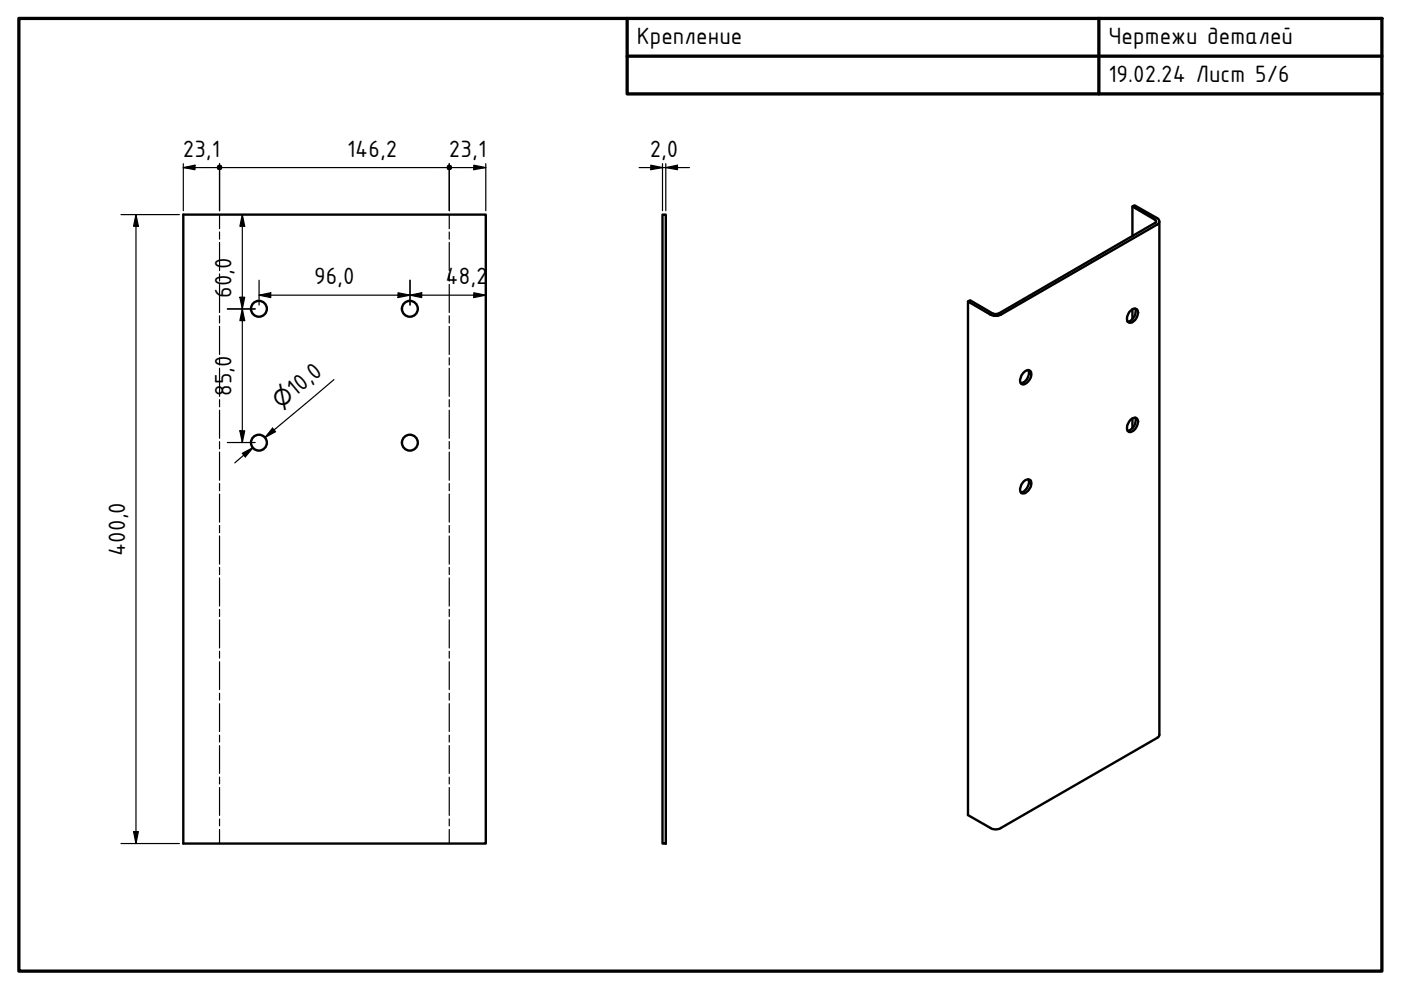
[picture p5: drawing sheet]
<svg xmlns="http://www.w3.org/2000/svg" width="297mm" height="210mm" viewBox="0 0 297 210" stroke-linecap="round" stroke-linejoin="round" font-family="sans-serif">
<!-- layer: Bend Centerline (ISO) -->
<g fill="none" stroke="#000" stroke-width=".25">
<path d="M46.5 45.5v3M46.5 49.2v1.5M46.5 51.4v6M46.5 58.1v1.5M95.2 45.5v3M95.2 49.2v1.5M95.2 51.4v6M95.2 58.1v1.5M46.5 60.3v6M46.5 67v1.5M46.5 69.2v6M46.5 75.9v1.5"/>
<path d="M46.5 78.1v5.9M95.2 60.3v6M95.2 67v1.5M95.2 69.2v6M95.2 75.9v1.5M95.2 78.1v5.9M46.5 84.7v1.6M46.5 87v5.9M46.5 93.6v1.6M46.5 95.9v5.9M95.2 84.7v1.6M95.2 87v5.9"/>
<path d="M95.2 93.6v1.6M95.2 95.9v5.9M46.5 102.5v1.5M46.5 104.7v6M46.5 111.4v1.5M46.5 113.6v6M95.2 102.5v1.5M95.2 104.7v6M95.2 111.4v1.5M95.2 113.6v6M46.5 120.3v1.5M46.5 122.5v6"/>
<path d="M46.5 129.2v1.5M46.5 131.4v6M46.5 138.1v1.4M95.2 120.3v1.5M95.2 122.5v6M95.2 129.2v1.5M95.2 131.4v6M95.2 138.1v1.4M46.5 140.3v5.9M46.5 147v1.4M46.5 149.2v5.9M46.5 155.9v1.4"/>
<path d="M46.5 158.1v5.9M95.2 140.3v5.9M95.2 147v1.4M95.2 149.2v5.9M95.2 155.9v1.4M95.2 158.1v5.9M46.5 164.8v1.4M46.5 167v5.9M46.5 173.6v1.5M46.5 175.9v3M95.2 164.8v1.4M95.2 167v5.9"/>
<path d="M95.2 173.6v1.5M95.2 175.9v3"/>
</g>
<!-- layer: Visible (ISO) -->
<g fill="none" stroke="#000" stroke-width=".51">
<path d="M38.9 45.5h64.1v133.4h-64.1zM140.5 45.5h.7v133.4h-.7zM240.1 43.8v6.3M245.8 47l-.1 109.1-.3 .3-33.5 19.3-.8 .2-.8-.2-5.1-2.9v-108.9l4.8 2.8 .7 .3h.8l.7-.3 33.2-19.1a.72 .72 0 0 0 .4-.7 .72 .72 0 0 0-.4-.6l-4.9-2.8-.4 .3 4.9 2.9v.5l-33.2 19.3-.5 .1-.9-.1-4.7-2.8-.5 .2M217 79a.88 .88 0 0 1 1.2-.5 .88 .88 0 0 1 .4 1.2l-.4 .9-.5 .6a.84 .84 0 0 1-1.2 .1 .84 .84 0 0 1-.1-1.2zM218.1 78.5a2.26 2.26 0 0 1-1.7 2.8M239.4 66.2a1.5 1.5 0 0 1 1.5-.7 1.93 1.93 0 0 1-.9 2.9 .77 .77 0 0 1-.8-.1 .77 .77 0 0 1-.2-.9zM240.1 65.6v2.1M240.7 65.4a2.14 2.14 0 0 1-1.6 2.8M239.7 89a.85 .85 0 0 1 1.2-.4 .85 .85 0 0 1 .3 1.2l-.3 .8a1.37 1.37 0 0 1-1.7 .9 1.9 1.9 0 0 1 .5-2.5zM240.1 88.7v2.1M240.7 88.6a2.23 2.23 0 0 1-1.6 2.7"/>
<path d="M217 102.1a.88 .88 0 0 1 1.2-.4 .88 .88 0 0 1 .4 1.1 1.94 1.94 0 0 1-2.1 1.8 1.91 1.91 0 0 1 .5-2.5zM218.1 101.6a2.39 2.39 0 0 1-1.4 2.8h-.3"/>
<circle cx="54.9" cy="65.5" r="1.68"/>
<circle cx="86.9" cy="65.5" r="1.68"/>
<circle cx="54.9" cy="93.9" r="1.68"/>
<circle cx="86.9" cy="93.9" r="1.68"/>
</g>
<!-- layer: Border (ISO) -->
<path d="M4 3.9h289v202h-289zM133 3.9v16h160M133 11.9h160M233 3.9v16" fill="none" stroke="#000" stroke-width=".7"/>
<!-- layer: Dimension (ISO) -->
<g fill="none" stroke="#000" stroke-width=".25">
<path d="M38.9 35.5l2.4-.5v1zM38.9 35.5h7M38.9 34.7v10M46.5 34.7v10M47.2 35.5h47.5M95.2 34.7v10M95.9 35.5h7.1M100.5 35l2.5 .5-2.5 .5zM103 34.7v10M135.5 35.5h10.7M138 35l2.5 .5-2.5 .5zM140.5 34.7v10"/>
<path d="M141.2 35.5l2.4-.5v1zM141.2 34.7v10M25.7 45.5h12.3M28.8 45.5l.5 2.5h-1zM28.8 45.5v133.4M51.4 45.5l.5 2.5h-1zM51.4 45.5v48.3M54.9 59.4v5.3M86.9 59.4v5.3M48.2 65.5h5.9M50.9 63h1l-.5 2.5zM51.4 65.5l.5 2.5h-1z"/>
<path d="M54.9 62.6l2.5-.5v1zM54.9 62.6h48.1M84.4 62.1l2.5 .5-2.5 .5zM86.9 62.6l2.5-.5v1zM100.5 62.1l2.5 .5-2.5 .5zM48.2 93.8h5.9M50.9 91.3h1l-.5 2.5zM51.4 96.1l2.3-1.2-1.7 2zM53.7 94.9l-3.9 3.2M57.8 90.8l.6 .7-2.2 1.2zM70.8 80.5l-14.6 12.2M25.7 178.9h12.3"/>
<path d="M28.3 176.3h1l-.5 2.6z"/>
</g>
<g fill="#000">
<path d="M38.9 35.5l2.4-.5v1zM100.5 35l2.5 .5-2.5 .5zM138 35l2.5 .5-2.5 .5zM141.2 35.5l2.4-.5v1zM28.8 45.5l.5 2.5h-1zM51.4 45.5l.5 2.5h-1zM50.9 63h1l-.5 2.5zM51.4 65.5l.5 2.5h-1zM54.9 62.6l2.5-.5v1zM84.4 62.1l2.5 .5-2.5 .5zM86.9 62.6l2.5-.5v1zM100.5 62.1l2.5 .5-2.5 .5z"/>
<path d="M50.9 91.3h1l-.5 2.5zM51.4 96.1l2.3-1.2-1.7 2zM57.8 90.8l.6 .7-2.2 1.2zM28.3 176.3h1l-.5 2.6z"/>
<path d="M94.8 35.1l.4-.2 .5 .2 .2 .4-.2 .4-.5 .2-.4-.2-.1-.4z" fill-rule="evenodd"/>
<circle cx="46.5" cy="35.5" r=".62"/>
<circle cx="46.6" cy="35.5" r=".61"/>
<circle cx="95.3" cy="35.5" r=".61"/>
</g>
<g font-size="5.4">
<text x="135" y="9.3">Крепление</text>
<text x="235" y="9.4">Чертежи деталей</text>
<text x="235" y="17.4">19.02.24 Лист 5/6</text>
<text x="38.7" y="33.2">23,1</text>
<text x="73.6" y="33.2">146,2</text>
<text x="95.2" y="33.2">23,1</text>
<text x="137.8" y="33.2">2,0</text>
<text x="49.1" y="63.1" transform="rotate(-90 49.1 63.1)">60,0</text>
<text x="66.6" y="60.3">96,0</text>
<text x="94.5" y="60.3">48,2</text>
<text x="49.1" y="84" transform="rotate(-90 49.1 84)">85,0</text>
<text x="62.6" y="84.2" transform="rotate(-40 62.6 84.2)">10,0</text>
<text x="26.5" y="117.8" transform="rotate(-90 26.5 117.8)">400,0</text>
</g>
<text font-size="4.6" x="59.6" y="86.6" transform="rotate(-40 59.6 86.6)">⌀</text>
</svg>
